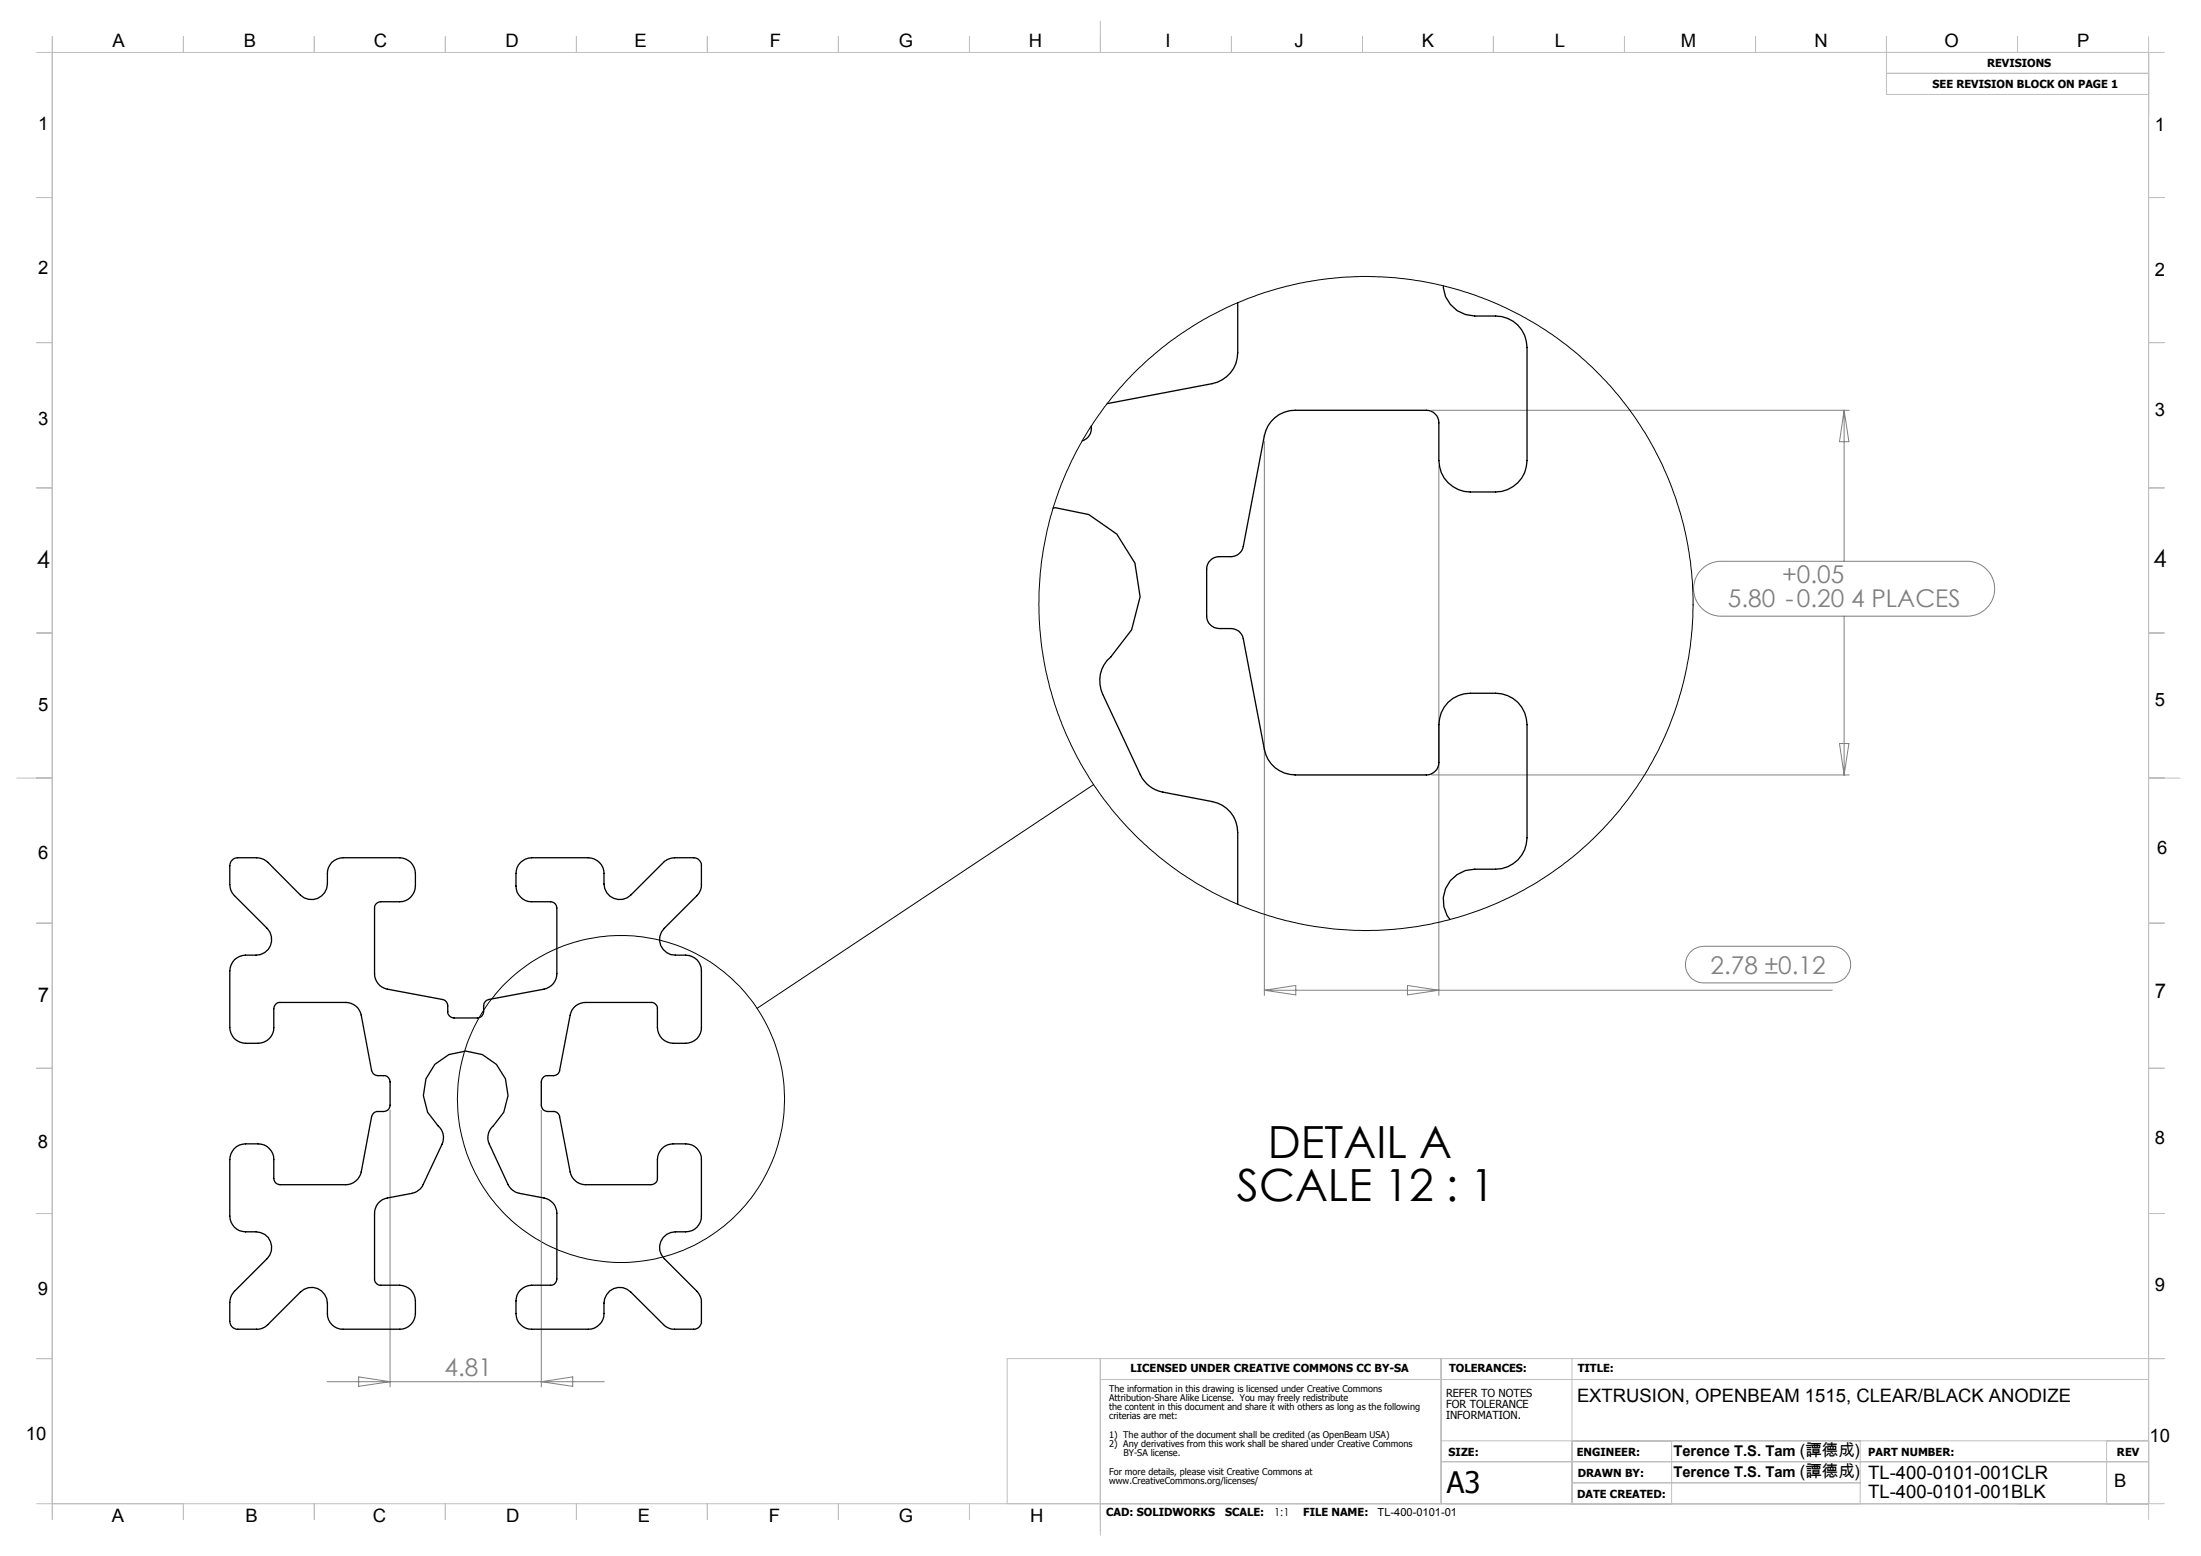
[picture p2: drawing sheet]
<svg xmlns="http://www.w3.org/2000/svg" width="420mm" height="297mm" viewBox="0 0 420 297" stroke-linecap="round" stroke-linejoin="round" font-family="sans-serif">
<g fill="none" stroke="#000" stroke-width=".19">
<path d="M208.7 149.8l-64.2 42.7"/>
<circle cx="260.7" cy="115.2" r="62.4"/>
<circle cx="118.5" cy="209.8" r="31.2"/>
</g>
<g fill="none" stroke="#808080" stroke-width=".19">
<path d="M273.2 78.3h79.7M351.9 78.3v28.8M351.9 78.3l.9 6h-1.8zM241.3 84.2v105.8M274.6 88.9v101.1M324.6 108.8a5.2 5.2 0 0 1 3.8-1.7h47a5.2 5.2 0 0 1 5.2 5.3 5.2 5.2 0 0 1-5.2 5.2h-47a5.2 5.2 0 0 1-4.8-3.1 5.2 5.2 0 0 1 1-5.7zM351.9 117.6v30.3M273.2 147.9h79.7M351 141.9h1.8l-.9 6zM241.3 189h108.3M241.3 189l6-.9v1.8zM268.6 188.1l6 .9-6 .9z"/>
<path d="M322.5 181.8a3.8 3.8 0 0 1 2.6-1.2h24.5a3.5 3.5 0 0 1 3.5 3.5 3.5 3.5 0 0 1-3.5 3.5h-24.5a3.5 3.5 0 0 1-3.2-2.1 3.5 3.5 0 0 1 .6-3.7zM74.4 211.9v52.8M103.3 211.9v52.8M62.4 263.7h52.9M68.4 262.8l6 .9-6 .9zM103.3 263.7l6-.9v1.8z"/>
</g>
<g fill="none" stroke="#c0c0c0" stroke-width=".19">
<path d="M7 10h406M10 7v283M35 7v3M60 7v3M85 7v3M110 7v3M135 7v3M160 7v3M185 7v3M210 4v6M235 7v3M260 7v3"/>
<path d="M285 7v3M310 7v3M335 7v3M360 7v11h50M360 14h50M385 7v3M410 7v283M7 37.7h3M410 37.7h3M7 65.4h3M410 65.4h3M7 93.1h3"/>
<path d="M410 93.1h3M7 120.8h3M410 120.8h3M3.2 148.5h6.8M410 148.5h6M7 176.2h3M410 176.2h3M7 203.9h3M410 203.9h3M7 231.6h3M410 231.6h3M7 259.3h3"/>
<path d="M210 259.3v33.7M275 259.3v27.7M300 259.3v27.7M413 259.3h-220.8v27.7M210 263.3h200M275 275h135M275 279h135M319 275v12M355 275v12M402 275v12M7 287h406M35 287v3"/>
<path d="M60 287v3M85 287v3M110 287v3M135 287v3M160 287v3M185 287v3M300 283h55"/>
</g>
<path d="M236.2 57.8v9.5a6 6 0 0 1-4.9 5.9l-20 3.8M275.4 54.6a5.9 5.9 0 0 0 6 5.7h4a6 6 0 0 1 6 6v21.6a6 6 0 0 1-6 6h-4.8a6 6 0 0 1-6-6v-7.2a2.41 2.41 0 0 0-2.4-2.4h-25a6 6 0 0 0-5.9 4.9l-4.1 21.1a2.4 2.4 0 0 1-2.3 2 5 5 0 0 0-3.6 .3 2.35 2.35 0 0 0-1 2.1v8.9a2.41 2.41 0 0 0 2.4 2.4h2.2a2.32 2.32 0 0 1 2.3 1.9l4.1 21.1a5.9 5.9 0 0 0 5.9 4.9h25a2.41 2.41 0 0 0 2.4-2.4v-7.2a6 6 0 0 1 6-6h4.8a6 6 0 0 1 6 6v21.6a6 6 0 0 1-6 6h-4a5.9 5.9 0 0 0-5.4 3.3 5.9 5.9 0 0 0 .7 6.3M200.9 97l.5-.1 6.4 1.3 5.3 3.7 3.5 5.6 1 6.4-1.7 6.3-4 5.2a5.9 5.9 0 0 0-1.5 7.1l7.2 15.3a5.9 5.9 0 0 0 4.3 3.4l9.4 1.8a5.9 5.9 0 0 1 4.9 5.9v13.7M208.2 81.3a2.52 2.52 0 0 1-1.7 2.8M44.1 164.4l.4-.4 .5-.2 4-.1a3.3 3.3 0 0 1 2.1 .9l6.2 6.2 .7 .6a3 3 0 0 0 4.5-2.7 4.9 4.9 0 0 1 .5-3.6 3.1 3.1 0 0 1 2.5-1.4l11.3 .1a2.98 2.98 0 0 1 2.5 2.9 5.4 5.4 0 0 1-.6 4.1 2.84 2.84 0 0 1-2.4 1.3l-3.9 .1-.4 .1-.5 .6v12.9a3 3 0 0 0 2.4 3l10.8 2 .3 .3 .4 .5v1.5a1.2 1.2 0 0 0 1.2 1.2h4.5l.4-.1 .4-.2 .3-.4 .1-1.6a1.23 1.23 0 0 1 1-1.2l11-2.1a3 3 0 0 0 2-2.9v-12.5l-.1-.4-.3-.4-.6-.3-3.8-.1a3 3 0 0 1-3-3 6 6 0 0 1 .5-4 3.2 3.2 0 0 1 2.5-1.4l11.4 .1a2.99 2.99 0 0 1 2.4 2.9v2l.1 .9a3 3 0 0 0 5 1.2l6.4-6.4 .5-.3 1.4-.4h3.7a1.51 1.51 0 0 1 1.4 1.5v4l-.5 1.3-6.5 6.7a2.98 2.98 0 0 0-.7 3.3 2.98 2.98 0 0 0 2.8 1.8 4.8 4.8 0 0 1 4.1 .9 3 3 0 0 1 .8 2.1v11.4a2.98 2.98 0 0 1-3 2.4 5.6 5.6 0 0 1-4-.5 3.1 3.1 0 0 1-1.4-2.5v-3.8l-.1-.4-.6-.5-12.9-.1a2.93 2.93 0 0 0-3 2.5l-2 10.7-.4 .5-.4 .2-1.5 .1a1.2 1.2 0 0 0-1.2 1.2v4.5l.2 .6 .3 .3a2.51 2.51 0 0 0 1.8 .3 1.16 1.16 0 0 1 1.2 .9l2.1 11.1a3 3 0 0 0 2.9 1.9h12.4l.5-.1 .6-.4 .1-.4v-3.9a3 3 0 0 1 3-3 6.1 6.1 0 0 1 4.1 .5 3.1 3.1 0 0 1 1.3 2.5v11.4a2.99 2.99 0 0 1-3 2.4h-1.9l-.9 .2a2.98 2.98 0 0 0-1.2 4.9l6.5 6.7 .5 1.4v3.9a1.45 1.45 0 0 1-1.4 1.5h-4l-1.3-.5-6.7-6.6a2.99 2.99 0 0 0-3.3-.6 2.99 2.99 0 0 0-1.8 2.7 4.9 4.9 0 0 1-.5 3.7 3.1 3.1 0 0 1-2.5 1.3h-11.4a3.1 3.1 0 0 1-2.4-3 6 6 0 0 1 .5-4 3.2 3.2 0 0 1 2.5-1.4h3.8l.4-.2 .5-.5 .1-.5v-12.5a2.93 2.93 0 0 0-2.5-2.9l-4.7-.9-.7-.2-.8-.6-.7-.9-3.5-7.7a2.96 2.96 0 0 1 .8-3.5l1.9-2.6 .8-3.2-.5-3.2-1.7-2.7-2.7-1.9-3.1-.7-3.2 .7-2.7 1.9-1.7 2.7-.5 3.2 .8 3.2 2 2.6a2.96 2.96 0 0 1 .7 3.5l-3.7 8-.4 .6-.9 .6-.7 .2-4.7 .9a2.93 2.93 0 0 0-2.4 2.9v13l.5 .5 .4 .2h3.9a3 3 0 0 1 3 3 5.7 5.7 0 0 1-.6 4.1 2.94 2.94 0 0 1-2.4 1.3h-11.4a2.99 2.99 0 0 1-2.4-3v-2l-.2-.8a3 3 0 0 0-5-1.3l-6.6 6.6-1.4 .5h-3.9a1.51 1.51 0 0 1-1.5-1.5v-3.6l.3-1.4 .5-.7 6.3-6.3a3 3 0 0 0 .6-3.2 3 3 0 0 0-2.7-1.9 4.8 4.8 0 0 1-4.2-.9 3.1 3.1 0 0 1-.8-2.1v-11.4a2.99 2.99 0 0 1 2.9-2.4 6.1 6.1 0 0 1 4.1 .5 3.1 3.1 0 0 1 1.3 2.5l.1 3.9 .3 .6 .4 .2 .4 .1h12.6a3.1 3.1 0 0 0 2.9-2.4l2.1-10.8 .3-.5 .4-.2h1.5a1.2 1.2 0 0 0 1.2-1.2v-4.5l-.2-.7-.3-.3a2.52 2.52 0 0 0-1.8-.2 1.23 1.23 0 0 1-1.2-1l-2.1-11a3 3 0 0 0-2.8-2l-13 .1-.5 .5-.2 .4-.1 3.8a3 3 0 0 1-3 3 5.6 5.6 0 0 1-4-.5 3.1 3.1 0 0 1-1.3-2.5v-11.4a2.98 2.98 0 0 1 2.9-2.4l2.9-.1a3 3 0 0 0 1.3-5l-6.3-6.2-.5-.8-.3-1.4v-3.6z" fill="none" stroke="#000" stroke-width=".25"/>
<g font-size="8.5">
<text x="241.9" y="221">DETAIL A</text>
<text x="236" y="229.2">SCALE 12 : 1</text>
</g>
<text font-size="5.6" x="276.1" y="285">A3</text>
<g font-size="4.7">
<text x="7" y="108.5">4</text>
<text x="410.9" y="108.2">4</text>
</g>
<g font-size="4.7" fill="#808080">
<text x="340.1" y="111.3">+0.05</text>
<text x="329.7" y="115.8">5.80 -0.20</text>
<text x="353.2" y="115.8">4 PLACES</text>
<text x="326.4" y="185.9">2.78 ±0.12</text>
<text x="84.8" y="262.7">4.81</text>
</g>
<g font-size="3.9">
<text x="7.2" y="191.2">7</text>
<text x="411.2" y="190.5">7</text>
</g>
<g font-size="3.5">
<text x="21.5" y="9.1">A</text>
<text x="46.5" y="9.1">B</text>
<text x="71.4" y="9.1">C</text>
<text x="96.5" y="9.1">D</text>
<text x="121.1" y="9.1">E</text>
<text x="146.9" y="9.1">F</text>
<text x="171.5" y="9.1">G</text>
<text x="196.3" y="9.1">H</text>
<text x="222.4" y="9.1">I</text>
<text x="247" y="9.1">J</text>
<text x="271.3" y="9.1">K</text>
<text x="296.7" y="9.1">L</text>
<text x="320.8" y="9.1">M</text>
<text x="346.2" y="9.1">N</text>
<text x="371" y="9.1">O</text>
<text x="396.4" y="9.1">P</text>
<text x="7.3" y="24.9">1</text>
<text x="411.2" y="25">1</text>
<text x="7.3" y="52.3">2</text>
<text x="411.2" y="52.7">2</text>
<text x="7.3" y="81.1">3</text>
<text x="411.2" y="79.4">3</text>
<text x="7.3" y="135.7">5</text>
<text x="411.2" y="134.8">5</text>
<text x="7.3" y="163.9">6</text>
<text x="411.6" y="162.9">6</text>
<text x="7.2" y="219.1">8</text>
<text x="411.2" y="218.4">8</text>
<text x="7.2" y="247.2">9</text>
<text x="411.2" y="246.3">9</text>
<text x="300.9" y="267.6">EXTRUSION, OPENBEAM 1515, CLEAR/BLACK ANODIZE</text>
<text x="4.9" y="274.8">10</text>
<text x="410.2" y="275.3">10</text>
<text x="356.5" y="282.3">TL-400-0101-001CLR</text>
<text x="356.5" y="285.9">TL-400-0101-001BLK</text>
<text x="403.4" y="283.8">B</text>
<text x="21.3" y="290.5">A</text>
<text x="46.9" y="290.5">B</text>
<text x="71.2" y="290.5">C</text>
<text x="96.6" y="290.5">D</text>
<text x="121.7" y="290.5">E</text>
<text x="146.7" y="290.5">F</text>
<text x="171.5" y="290.5">G</text>
<text x="196.6" y="290.5">H</text>
</g>
<g font-size="2.8">
<text x="319.3" y="278">Terence T.S. Tam (譚德成)</text>
<text x="319.3" y="281.8">Terence T.S. Tam (譚德成)</text>
</g>
<g font-size="2.1">
<text x="368.8" y="16.8">SEE REVISION BLOCK ON PAGE 1</text>
<text x="379.2" y="12.7">REVISIONS</text>
<text x="215.7" y="262">LICENSED UNDER CREATIVE COMMONS CC BY-SA</text>
<text x="276.5" y="262">TOLERANCES:</text>
<text x="301.1" y="262">TITLE:</text>
<text x="275.9" y="266.7">REFER TO NOTES</text>
<text x="275.9" y="268.8">FOR TOLERANCE</text>
<text x="275.9" y="270.9">INFORMATION.</text>
<text x="276.4" y="278">SIZE:</text>
<text x="300.9" y="278">ENGINEER:</text>
<text x="301.1" y="281.9">DRAWN BY:</text>
<text x="356.5" y="277.9">PART NUMBER:</text>
<text x="404" y="277.9">REV</text>
<text x="300.9" y="285.9">DATE CREATED:</text>
<text x="211.1" y="289.3">CAD: SOLIDWORKS</text>
<text x="233.8" y="289.3">SCALE:</text>
<text x="243.1" y="289.3">1:1</text>
<text x="248.7" y="289.3">FILE NAME:</text>
<text x="262.9" y="289.3">TL-400-0101-01</text>
</g>
<g font-size="1.8">
<text x="211.7" y="265.6">The information in this drawing is licensed under Creative Commons</text>
<text x="211.7" y="267.4">Attribution-Share Alike License. You may freely redistribute</text>
<text x="211.7" y="269.2">the content in this document and share it with others as long as the following</text>
<text x="211.7" y="270.9">criterias are met:</text>
<text x="211.7" y="274.4">1) The author of the document shall be credited (as OpenBeam USA)</text>
<text x="211.7" y="276.2">2) Any derivatives from this work shall be shared under Creative Commons</text>
<text x="211.7" y="281.5">For more details, please visit Creative Commons at</text>
<text x="214.4" y="278">BY-SA license.</text>
<text x="211.7" y="283.3">www.CreativeCommons.org/licenses/</text>
</g>
</svg>
